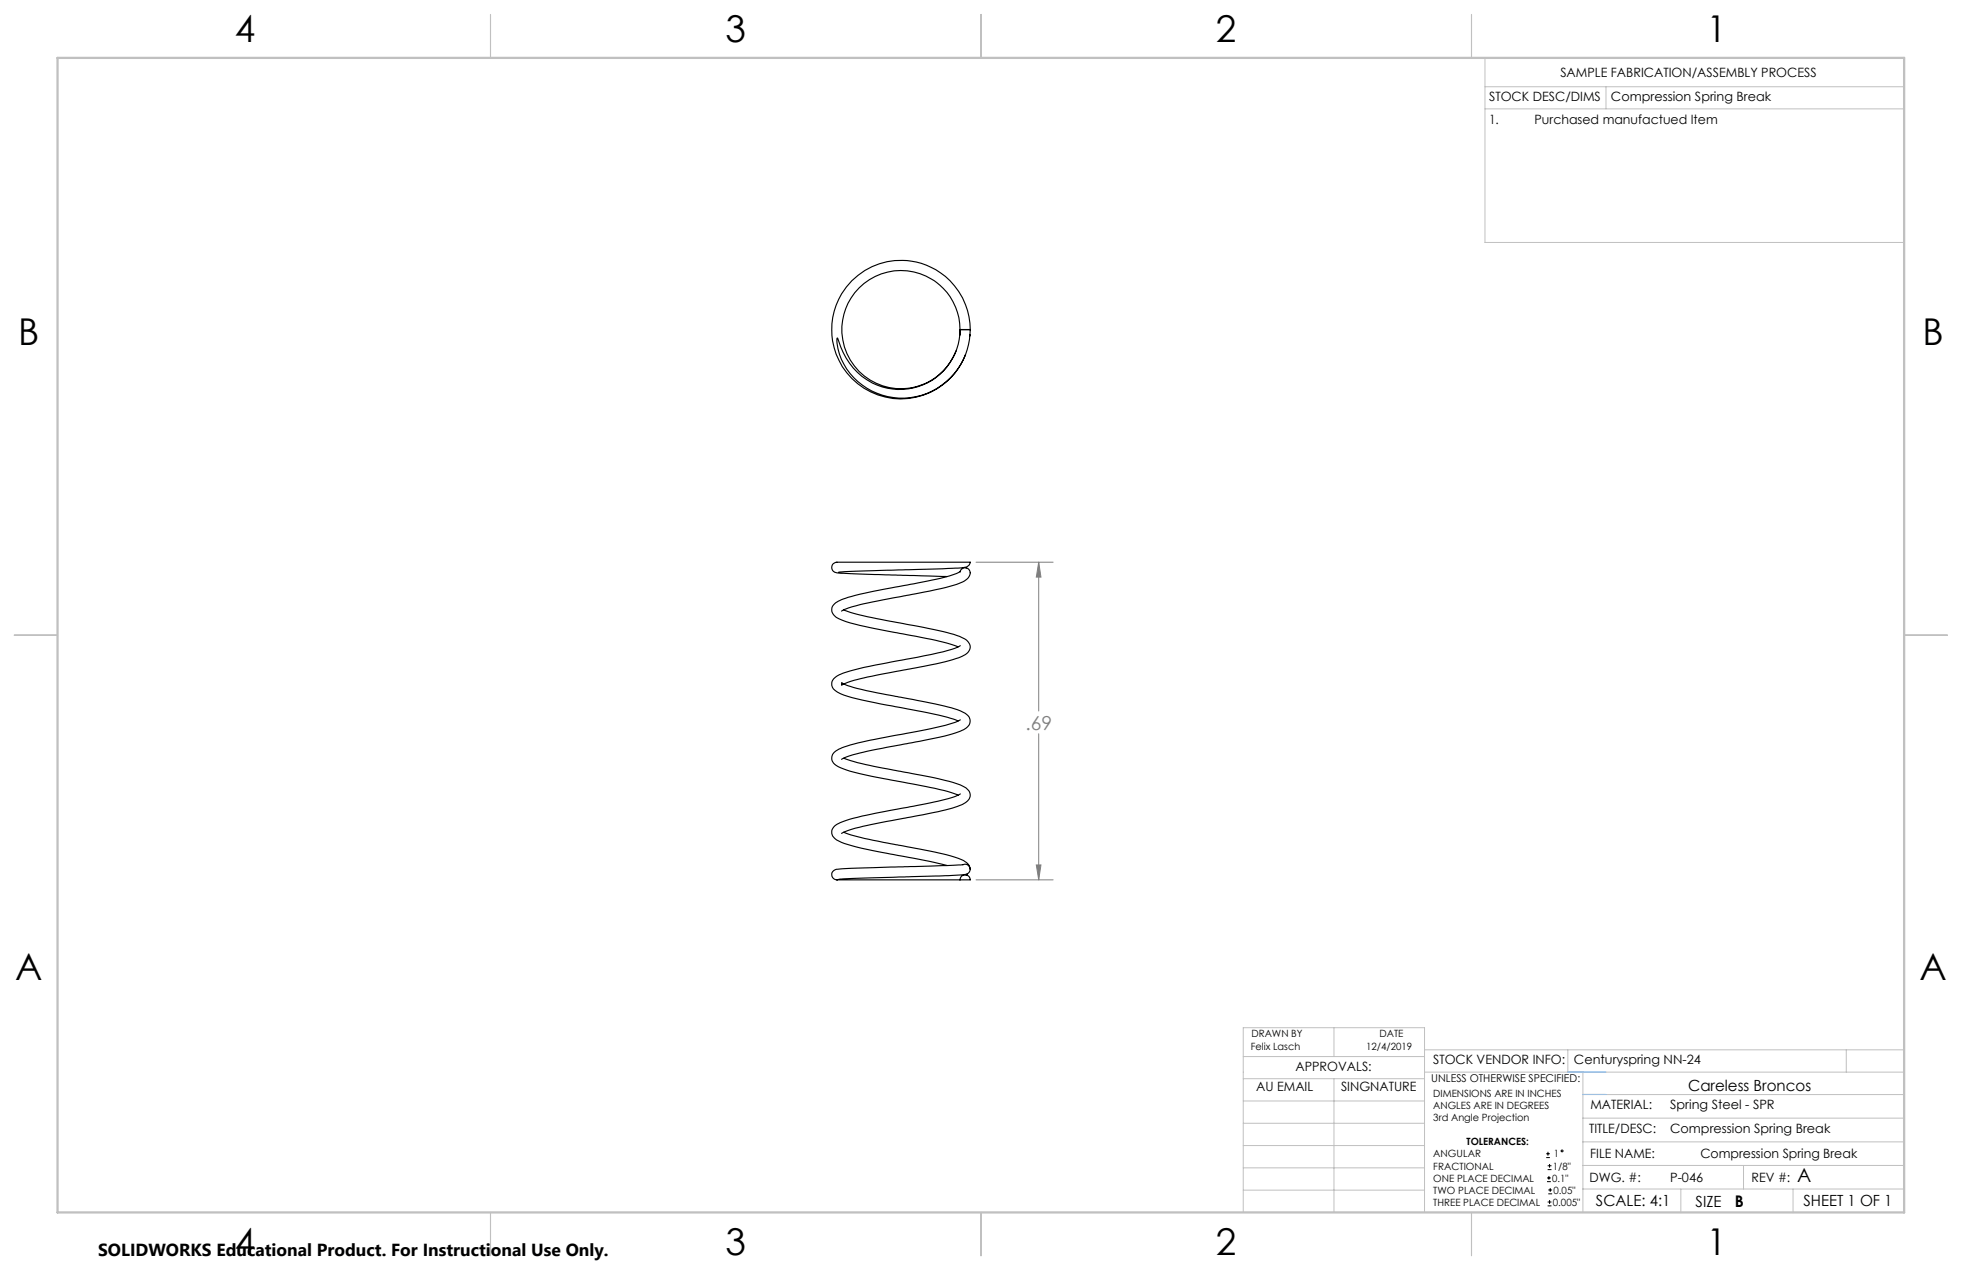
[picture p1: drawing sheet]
<svg xmlns="http://www.w3.org/2000/svg" width="432mm" height="279mm" viewBox="0 0 432 279" stroke-linecap="round" stroke-linejoin="round" font-family="sans-serif">
<g fill="none" stroke="#000" stroke-width=".22">
<path d="M340.3 254.7h.8M340.3 253.8h.8M340.5 260h.8M340.5 259.2h.8M340.6 257.3h.9M340.6 256.5h.9M340.7 253.4v.8M340.9 258.7v.8M341 256.1v.8M340.6 265.3h.9M340.6 264.4h.9M340.7 262.6h.9"/>
<path d="M340.7 261.8h.9M341 264v.9M341.2 261.4v.8"/>
<circle cx="343.8" cy="253.2" r=".2"/>
</g>
<path d="M214.8 123.7h17M228.6 123.7l.5 3.3h-1zM228.6 123.7v32.7M228.6 161.4v32.2M214.8 193.6h17M228.1 190.3h1l-.5 3.3z" fill="none" stroke="#808080" stroke-width=".22"/>
<g fill="none" stroke="#c0c0c0" stroke-width=".22">
<path d="M326.8 19.1h92.3M326.8 12.7v40.6h92.3M353.4 19.1v4.9M326.8 24h92.3M273.6 232.4h39.9M273.6 237.3h39.9M293.6 226.1v6.3M293.6 237.3v29.4M313.5 235.9h105.6M313.5 231h105.6M345.1 231v4.9M348.4 235.9v30.9"/>
<path d="M406.3 231v4.9M273.6 242.2h39.9M273.6 247.1h39.9M273.6 252h39.9M273.6 256.9h39.9M348.4 246h70.7M348.4 256.4h70.7M348.4 251.2h70.7M348.4 240.8h70.7M383.7 256.4v5.2M273.6 261.8h39.9M313.5 266.7v-40.6h-39.9v40.6h74.4"/>
<path d="M348.4 261.6h70.7M369.9 261.6v5.2M394.6 261.6v5.2"/>
</g>
<path d="M108 3.2v9.5M215.9 3.2v9.5M323.8 3.2v9.5M3.1 139.7h9.6M419.1 139.7h9.5M108 266.7v9.6M215.9 266.7v9.6M323.8 266.7v9.6" fill="none" stroke="#c0c0c0" stroke-width=".25"/>
<path d="M12.7 12.7h406.4v254h-406.4z" fill="none" stroke="#c0c0c0" stroke-width=".5"/>
<path d="M345.1 235.9h8.3M348.4 240.8h5" fill="none" stroke="#53a9ff" stroke-width=".22"/>
<path d="M228.1 190.3h1l-.5 3.3zM228.6 123.7l.5 3.3h-1z" fill="#808080"/>
<g fill="none" stroke="#000" stroke-width=".25">
<path d="M211.3 72.5a13 13 0 0 0-18.1-12 13 13 0 0 0-4 21.3 13 13 0 0 0 21.2-4.6M211.3 72.5a13.4 13.4 0 0 1-10.8 13 13.4 13.4 0 0 1-14.9-8l-1.3-3.1a12.7 12.7 0 0 0 6.5 11 15 15 0 0 0 22.7-12.9M211.3 72.5h2.2M211.3 72.5l-.1 1.2M211.3 72.5l-.1 1.3M213.5 73.7l-.1 .2zM213.5 72.5a15.2 15.2 0 0 0-21-14.1 15.2 15.2 0 0 0-5 24.9 15.2 15.2 0 0 0 24.9-5.1l.1-.2M184.6 125.9l14-.5a148.3 148.3 0 0 0 14.1-.7l.6-.4 .2-.6h-28.3a1.55 1.55 0 0 0-2.1 1.3 1.44 1.44 0 0 0 1.6 1.1l23.7 .8M185.7 134.2a66.6 66.6 0 0 0 12.4 2.9 112 112 0 0 1 13.1 2.9l.6 .3a1.98 1.98 0 0 1 1.2 3.2l-.7 .6a36.5 36.5 0 0 1-9.9 2.7l-3.4 .6a98 98 0 0 0-12.9 2.9l-.9 .4v-.5l.4 .2a62.4 62.4 0 0 0 12.3 3 108.4 108.4 0 0 1 13.4 3 2.73 2.73 0 0 1 2.2 2.1 2.61 2.61 0 0 1-2.2 2.4 101.2 101.2 0 0 1-12.6 2.9 77.6 77.6 0 0 0-13 3l-.5 .2M211.3 125.8a28.7 28.7 0 0 1-8.1 2.2l-3.9 .8a100.7 100.7 0 0 0-14.1 3.1 2.52 2.52 0 0 0-2.1 2.7l.3 .6a6.9 6.9 0 0 0 3.7 1.9l9.8 2a80.8 80.8 0 0 1 14 3.2M211.3 125.8a1.15 1.15 0 0 1 1.7-.8 1.15 1.15 0 0 1 .3 1.8 5.2 5.2 0 0 1-3.4 2l-5.3 1.2-5.4 1.1a112.3 112.3 0 0 0-13.1 2.9l-.9 .4M212.3 124.8l.4 .2"/>
<path d="M211.3 142.1a11.4 11.4 0 0 1-3.8 1.3l-8 1.6a93.1 93.1 0 0 0-14.8 3.4 2.08 2.08 0 0 0-1.4 3l.1 .2a12.8 12.8 0 0 0 6.4 2.4l6.8 1.4a116.7 116.7 0 0 1 14 3.1l.3 .1M211.3 158.4a32 32 0 0 1-8.5 2.3l-3.4 .7a85.7 85.7 0 0 0-14.4 3.3 2.16 2.16 0 0 0-1.7 2.9l.1 .3a10.9 10.9 0 0 0 5.7 2.3l7.5 1.5a107.8 107.8 0 0 1 13.9 3.1l.4 .1M185.7 166.8a84.5 84.5 0 0 0 12.9 3l7.1 1.3a26.7 26.7 0 0 1 6.9 2.3 1.85 1.85 0 0 1 .9 1.7 1.85 1.85 0 0 1-1.2 1.6l-.3 .2a62.9 62.9 0 0 1-12.8 3.1h-.3a82.6 82.6 0 0 0-13.2 3.1l-.5 .2M211.3 174.7a13 13 0 0 1-4.8 1.5l-6.8 1.4a100.3 100.3 0 0 0-14.5 3.3 2.45 2.45 0 0 0-2.1 2.7 3 3 0 0 0 2.1 1.7 116.2 116.2 0 0 0 14.8 3.3l8.4 1.8M185.7 183.1a84 84 0 0 0 13.3 3.1l5.8 1.1a25.3 25.3 0 0 1 7.9 2.4l.6 .7 .2 .8M211.6 192.8a1.15 1.15 0 0 1 1.2-.3 1.15 1.15 0 0 1 .7 1.1h-2.2zM211.9 190.2l-26.6 .9a2.2 2.2 0 0 0-2.2 .9 1.18 1.18 0 0 0 1.2 1.6h27M211.9 190.3a1.09 1.09 0 0 1 1.6 .9M212.3 192.4l.6 .1M212.9 192.3a178.3 178.3 0 0 1-16.4 .7l-11.9 .4M213.5 191.2a1.17 1.17 0 0 1-.7 1.1"/>
</g>
<g font-size="8.1">
<text x="51.7" y="9.3">4</text>
<text x="159.7" y="9.3">3</text>
<text x="267.6" y="9.3">2</text>
<text x="375.6" y="9.3">1</text>
<text x="4" y="76">B</text>
<text x="423.1" y="76">B</text>
<text x="3.3" y="215.7">A</text>
<text x="422.4" y="215.7">A</text>
<text x="51.7" y="276">4</text>
<text x="159.7" y="276">3</text>
<text x="267.6" y="276">2</text>
<text x="375.6" y="276">1</text>
</g>
<text font-size="4.2" fill="#808080" x="225.7" y="160.5">.69</text>
<text font-size="4.2" x="395.5" y="260">A</text>
<text font-size="3.8" x="21.6" y="276.3">SOLIDWORKS Educational Product. For Instructional Use Only.</text>
<text font-size="3.5" x="381.8" y="265.6">B</text>
<g font-size="3.4">
<text x="371.5" y="240.1">Careless Broncos</text>
<text x="351.2" y="265.2">SCALE: 4:1</text>
<text x="373.2" y="265.6">SIZE</text>
<text x="396.9" y="265.2">SHEET 1 OF 1</text>
</g>
<g font-size="2.8">
<text x="343.4" y="16.9">SAMPLE FABRICATION/ASSEMBLY PROCESS</text>
<text x="327.7" y="22.3">STOCK DESC/DIMS</text>
<text x="354.5" y="22.2">Compression Spring Break</text>
<text x="327.7" y="27.3">1.</text>
<text x="337.7" y="27.3">Purchased manufactued Item</text>
<text x="285.1" y="235.7">APPROVALS:</text>
<text x="315.4" y="234.1">STOCK VENDOR INFO:</text>
<text x="346.4" y="234.1">Centuryspring NN-24</text>
<text x="276.4" y="240.1">AU EMAIL</text>
<text x="295.1" y="240.1">SINGNATURE</text>
<text x="350" y="244.1">MATERIAL:</text>
<text x="367.6" y="244.1">Spring Steel - SPR</text>
<text x="349.7" y="249.2">TITLE/DESC:</text>
<text x="367.6" y="249.2">Compression Spring Break</text>
<text x="350" y="254.7">FILE NAME:</text>
<text x="374.2" y="254.8">Compression Spring Break</text>
<text x="349.8" y="260">DWG. #:</text>
<text x="367.6" y="260">P-046</text>
<text x="385.5" y="260">REV #:</text>
</g>
<text font-size="2.4" x="315" y="238.1">UNLESS OTHERWISE SPECIFIED:</text>
<g font-size="2.2">
<text x="275.3" y="231.1">Felix Lasch</text>
<text x="275.4" y="228.2">DRAWN BY</text>
<text x="300.7" y="231.1">12/4/2019</text>
<text x="303.6" y="228.2">DATE</text>
<text x="315.4" y="241.4">DIMENSIONS ARE IN INCHES</text>
<text x="315.4" y="244">ANGLES ARE IN DEGREES</text>
<text x="315.4" y="246.7">3rd Angle Projection</text>
<text x="322.8" y="252">TOLERANCES:</text>
<text x="315.4" y="254.6">ANGULAR</text>
<text x="315.4" y="257.3">FRACTIONAL</text>
<text x="341.8" y="257.3">1/8&quot;</text>
<text x="342" y="254.6">1</text>
<text x="315.4" y="262.6">TWO PLACE DECIMAL</text>
<text x="315.4" y="260">ONE PLACE DECIMAL</text>
<text x="341.6" y="260">0.1&quot;</text>
<text x="341.9" y="262.6">0.05&quot;</text>
<text x="315.4" y="265.3">THREE PLACE DECIMAL</text>
<text x="341.8" y="265.3">0.005&quot;</text>
</g>
</svg>
